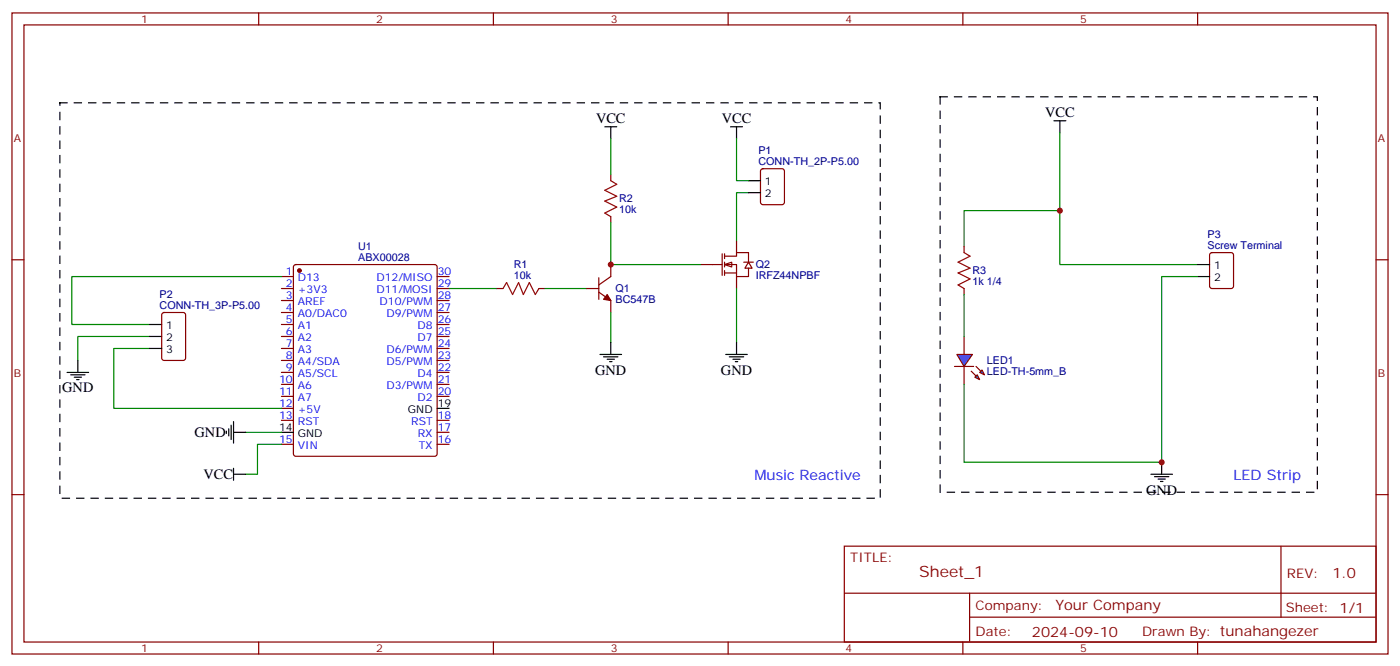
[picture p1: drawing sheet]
<svg xmlns="http://www.w3.org/2000/svg" width="412mm" height="196mm" viewBox="0 0 412 196" stroke-linecap="round" stroke-linejoin="round" font-family="sans-serif">
<g fill="none" stroke="#870000" stroke-width=".35">
<path d="M3.5 3.8h405.4v188.7h-405.4zM7.1 7.3h398.2v181.7h-398.2zM76.2 3.8v3.5M145.3 3.8v3.5M214.5 3.8v3.5M283.6 3.8v3.5M352.8 3.8v3.5M179.9 51.4v1.8M3.5 76.5h3.6M86.7 78.1l.4-.2h41l.5 .2 .2 .5v55l-.3 .5-.4 .2h-41l-.5-.2-.2-.5v-55zM179.9 77.9v3.5l-3.5 2.5M179.9 63.8v1.7"/>
<path d="M405.3 76.5h3.6M82.9 81.4h3.5M82.9 84.9h3.5M82.9 88.5h3.5M82.9 92h3.5M82.9 95.5h3.5M82.9 99.1h3.5M128.8 81.4h3.5M128.8 84.9h3.5M128.8 88.5h3.5M128.8 92h3.5M128.8 95.5h3.5"/>
<path d="M128.8 99.1h3.5M146.4 84.9h1.8M158.7 84.9h1.8M172.9 84.9h3.5M176.4 81.8v6.3M176.4 86l3.5 2.5v3.5M82.9 102.6h3.5M82.9 106.1h3.5M82.9 109.6h3.5M82.9 113.2h3.5M82.9 116.7h3.5M128.8 102.6h3.5"/>
<path d="M128.8 106.1h3.5M128.8 109.6h3.5M128.8 113.2h3.5M128.8 116.7h3.5M82.9 120.2h3.5M82.9 123.8h3.5M82.9 130.8h3.5M128.8 123.8h3.5M128.8 130.8h3.5M128.8 127.3h3.5M3.5 145.6h3.6M405.3 145.6h3.6"/>
<path d="M248.7 160.8h156.6v28.2h-156.6zM248.7 174.6h156.5M285.6 174.6v14.2M377.3 160.8v20.9M76.2 189v3.5M145.3 189v3.5M214.5 189v3.5M283.6 189v3.5M285.6 181.7h119.6M352.8 189v3.5"/>
</g>
<g fill="#870000" stroke="#870000" stroke-width=".35">
<path d="M178.9 86.7l1 1.8-2.1-.4z"/>
<circle cx="88.2" cy="79.7" r=".53"/>
</g>
<g fill="none" stroke="#000" stroke-width=".35">
<path d="M178.2 37.3h3.5M179.9 37.3v3.6M19.8 109.6h6.3M20.8 110.3h4.2M21.9 111.1h2.1M22.6 111.8h.7M22.9 106.1v3.5M176.7 104.4h6.4M177.8 105.1h4.2M178.9 105.8h2.1M179.6 106.5h.7M179.9 100.8v3.6"/>
<path d="M66.7 126.9v.7M67.4 126.2v2.1M68.1 125.2v4.2M68.8 127.3h3.5M68.8 124.1v6.4M68.8 137.9v3.5M68.8 139.6h3.5M82.9 127.3h3.5M128.8 120.2h3.5"/>
</g>
<path d="M179.9 40.9v10.5M44.1 99.1h-21.2v7M82.9 81.4h-61.7v14.1h22.9M132.3 84.9h14.1M160.5 84.9h12.4M179.9 92v8.8M44.1 102.6h-10.6v17.6h49.4M72.3 127.3h10.6M82.9 130.8h-7.1v8.8h-3.5" fill="none" stroke="#008700" stroke-width=".35"/>
<path d="M179.9 53.2l1.8 1.1-3.5 1.7 3.5 1.8-3.5 1.4 3.5 1.8-3.5 1.7 1.7 1.1M148.2 84.9l1-1.7 1.8 3.5 1.8-3.5 1.4 3.5 1.7-3.5 1.8 3.5 1-1.8" fill="none" stroke="#a10000" stroke-width=".35"/>
<g fill="#fff" stroke="#870000" stroke-width=".35">
<path d="M213.4 77.9l2.1-.7v1.4z"/>
<path d="M220.5 77.2l1 1.8h-2.1z"/>
</g>
<g fill="none" stroke="#870000" stroke-width=".35">
<path d="M224.2 49.9l.5-.2h5.7l.6 .4 .1 9.4-.5 .7-5.9 .1-.6-.5-.1-9.4zM206.4 77.9h6.3M212.7 74.7v6.4M213.4 75.4h3.6v-1h3.5v2.8M213.4 77.9h3.6v3.5h3.5v-2.4M213.4 74.7v1.4M213.4 77.2v1.4M213.4 79.7v1.4M217 70.8v3.6M219.1 77.2h2.8M284 72.6v1.8M356.5 74.6l.5-.2h5.7l.6 .4 .1 9.4-.5 .7h-5.9l-.6-.4-.1-9.4z"/>
<path d="M47.9 92.2l.4-.2h5.7l.6 .4 .1 13-.5 .7h-5.9l-.6-.4-.1-13zM213.4 80.4h3.6M217 81.4v3.5M284 84.9v1.8M284 99.1v5.3M284 107.9v5.3"/>
</g>
<path d="M312.2 39.1v38.8h40.6M217 40.9v12.3h3.5M220.5 56.7h-3.5v14.1M179.9 65.5v12.4h26.5M312.2 62h-28.2v10.6M217 84.9v15.9" fill="none" stroke="#008700" stroke-width=".35"/>
<g fill="none" stroke="#000" stroke-width=".35">
<path d="M215.2 37.3h3.5M217 37.3v3.6M310.4 35.6h3.6M312.2 35.6v3.5M220.5 53.2h3.5M220.5 56.7h3.5M352.8 77.9h3.5M44.1 99.1h3.5M44.1 95.5h3.5M352.8 81.4h3.5M44.1 102.6h3.5M213.8 104.4h6.3"/>
<path d="M214.8 105.1h4.3M215.9 105.8h2.1M216.6 106.5h.7M217 100.8v3.6"/>
</g>
<path d="M284 74.4l1.8 1-3.6 1.8 3.6 1.8-3.6 1.4 3.6 1.7-3.6 1.8 1.8 1" fill="none" stroke="#a10000" stroke-width=".35"/>
<g fill="#09f" stroke="#870000" stroke-width=".35">
<path d="M287.9 110.3l.7 1.5-1.4-.7z"/>
<path d="M288.6 109.6l.7-.7 .7 1.4z"/>
</g>
<g fill="#870000" stroke="#870000" stroke-width=".35">
<path d="M286.1 109.3l1.4 1.4z"/>
<path d="M287.5 107.9l1.4 1.4z"/>
</g>
<path d="M281.2 107.9h5.6z" fill="#f00" stroke="#870000" stroke-width=".35"/>
<path d="M281.9 104.4h4.6l-2.5 3.5z" fill="#09f" stroke="#870000" stroke-width=".35"/>
<path d="M284 86.7v12.4M352.8 81.4h-10.6v54.7h-58.2v-22.9" fill="none" stroke="#008700" stroke-width=".35"/>
<path d="M339 139.6h6.4M342.2 136.1v3.5M340.1 140.3h4.2M341.1 141h2.2M341.8 141.7h.7" fill="none" stroke="#000" stroke-width=".35"/>
<path d="M17.6 30.3h241.7v116.4h-241.7zM276.9 28.5h111.2v116.4h-111.2z" fill="none" stroke="#000" stroke-width=".35" stroke-dasharray="2.1 2.1"/>
<g fill="#c00">
<circle cx="179.9" cy="77.9" r=".88"/>
<circle cx="312.2" cy="62" r=".88"/>
<circle cx="342.2" cy="136.1" r=".88"/>
</g>
<text font-size="4.6" fill="#800" x="270.8" y="169.8">Sheet_1</text>
<g font-size="4.2">
<text x="307.9" y="34.5">VCC</text>
<text x="175.6" y="36.2">VCC</text>
<text x="212.6" y="36.2">VCC</text>
<text x="175.3" y="110.5">GND</text>
<text x="212.4" y="110.5">GND</text>
<text x="18.3" y="115.3">GND</text>
<text x="57.3" y="128.7">GND</text>
<text x="59.9" y="141.1">VCC</text>
<text x="337.6" y="145.7">GND</text>
</g>
<g font-size="4.2" fill="#00f">
<text x="222.2" y="141.4">Music Reactive</text>
<text x="363.4" y="141.4">LED Strip</text>
</g>
<g font-size="4.2" fill="#800">
<text x="392.5" y="170.1">1.0</text>
<text x="310.9" y="179.6">Your Company</text>
<text x="304" y="187.4">2024-09-10</text>
</g>
<g font-size="3.9" fill="#800">
<text x="250.5" y="165.4">TITLE:</text>
<text x="379.1" y="170.1">REV:</text>
<text x="287.4" y="179.6">Company:</text>
<text x="378.7" y="180.2">Sheet: 1/1</text>
<text x="287.4" y="187.3">Date:</text>
<text x="336.4" y="187.3">Drawn By: tunahangezer</text>
</g>
<g font-size="3.2" fill="#800">
<text x="41.6" y="6.8">1</text>
<text x="110.8" y="6.8">2</text>
<text x="179.9" y="6.8">3</text>
<text x="249.1" y="6.8">4</text>
<text x="318.2" y="6.8">5</text>
<text x="4.1" y="41.9">A</text>
<text x="405.9" y="41.9">A</text>
<text x="4.1" y="111.1">B</text>
<text x="405.9" y="111.1">B</text>
<text x="41.6" y="192">1</text>
<text x="110.8" y="192">2</text>
<text x="179.9" y="192">3</text>
<text x="249.1" y="192">4</text>
<text x="318.2" y="192">5</text>
</g>
<g font-size="3.2" fill="#000080">
<text x="223.4" y="45.4">P1</text>
<text x="223.4" y="48.6">CONN-TH_2P-P5.00</text>
<text x="182.4" y="59.6">R2</text>
<text x="182.4" y="62.8">10k</text>
<text x="355.7" y="70.1">P3</text>
<text x="105.5" y="76.8">ABX00028</text>
<text x="105.5" y="73.7">U1</text>
<text x="355.7" y="73.3">Screw Terminal</text>
<text x="151.4" y="82.1">10k</text>
<text x="151.4" y="78.9">R1</text>
<text x="222.6" y="82.2">IRFZ44NPBF</text>
<text x="222.6" y="79">Q2</text>
<text x="286.5" y="80.8">R3</text>
<text x="47" y="87.7">P2</text>
<text x="181.3" y="89.3">BC547B</text>
<text x="181.3" y="86.1">Q1</text>
<text x="286.5" y="84">1k 1/4</text>
<text x="47" y="90.9">CONN-TH_3P-P5.00</text>
<text x="290.7" y="107.2">LED1</text>
<text x="290.7" y="110.5">LED-TH-5mm_B</text>
</g>
<g font-size="3.2">
<text x="225.3" y="54.6">1</text>
<text x="225.3" y="58.1">2</text>
<text x="357.6" y="79.3">1</text>
<text x="357.6" y="82.8">2</text>
<text x="48.9" y="100.5">2</text>
<text x="48.9" y="96.9">1</text>
<text x="48.9" y="104">3</text>
<text x="128.9" y="119.9">19</text>
<text x="120.2" y="121.6">GND</text>
<text x="82.2" y="126.9">14</text>
<text x="87.7" y="128.7">GND</text>
</g>
<g font-size="3.2" fill="#00f">
<text x="84.2" y="81.1">1</text>
<text x="87.7" y="82.8">D13</text>
<text x="110.9" y="82.8">D12/MISO</text>
<text x="128.9" y="81.1">30</text>
<text x="84.2" y="84.6">2</text>
<text x="84.2" y="88.1">3</text>
<text x="87.7" y="86.4">+3V3</text>
<text x="87.7" y="89.9">AREF</text>
<text x="110.9" y="86.4">D11/MOSI</text>
<text x="111.8" y="89.9">D10/PWM</text>
<text x="128.9" y="88.1">28</text>
<text x="128.9" y="84.6">29</text>
<text x="84.2" y="91.7">4</text>
<text x="84.2" y="95.2">5</text>
<text x="87.7" y="93.4">A0/DAC0</text>
<text x="113.8" y="93.4">D9/PWM</text>
<text x="128.9" y="95.2">26</text>
<text x="128.9" y="91.7">27</text>
<text x="84.2" y="98.7">6</text>
<text x="87.7" y="96.9">A1</text>
<text x="87.7" y="100.5">A2</text>
<text x="123" y="100.5">D7</text>
<text x="123" y="96.9">D8</text>
<text x="128.9" y="98.7">25</text>
<text x="84.2" y="102.2">7</text>
<text x="84.2" y="105.8">8</text>
<text x="87.7" y="104">A3</text>
<text x="87.7" y="107.5">A4/SDA</text>
<text x="113.8" y="107.5">D5/PWM</text>
<text x="113.8" y="104">D6/PWM</text>
<text x="128.9" y="105.8">23</text>
<text x="128.9" y="102.2">24</text>
<text x="82.2" y="112.8">10</text>
<text x="84.2" y="109.3">9</text>
<text x="87.7" y="111.1">A5/SCL</text>
<text x="123" y="111.1">D4</text>
<text x="128.9" y="112.8">21</text>
<text x="128.9" y="109.3">22</text>
<text x="82.2" y="116.3">11</text>
<text x="82.2" y="119.9">12</text>
<text x="87.7" y="114.6">A6</text>
<text x="87.7" y="118.1">A7</text>
<text x="113.8" y="114.6">D3/PWM</text>
<text x="123" y="118.1">D2</text>
<text x="128.9" y="116.3">20</text>
<text x="82.2" y="123.4">13</text>
<text x="87.7" y="121.6">+5V</text>
<text x="87.7" y="125.2">RST</text>
<text x="121.1" y="125.2">RST</text>
<text x="128.9" y="123.4">18</text>
<text x="82.2" y="130.5">15</text>
<text x="123.1" y="128.7">RX</text>
<text x="128.9" y="130.5">16</text>
<text x="128.9" y="126.9">17</text>
<text x="87.7" y="132.2">VIN</text>
<text x="123.3" y="132.2">TX</text>
</g>
</svg>
